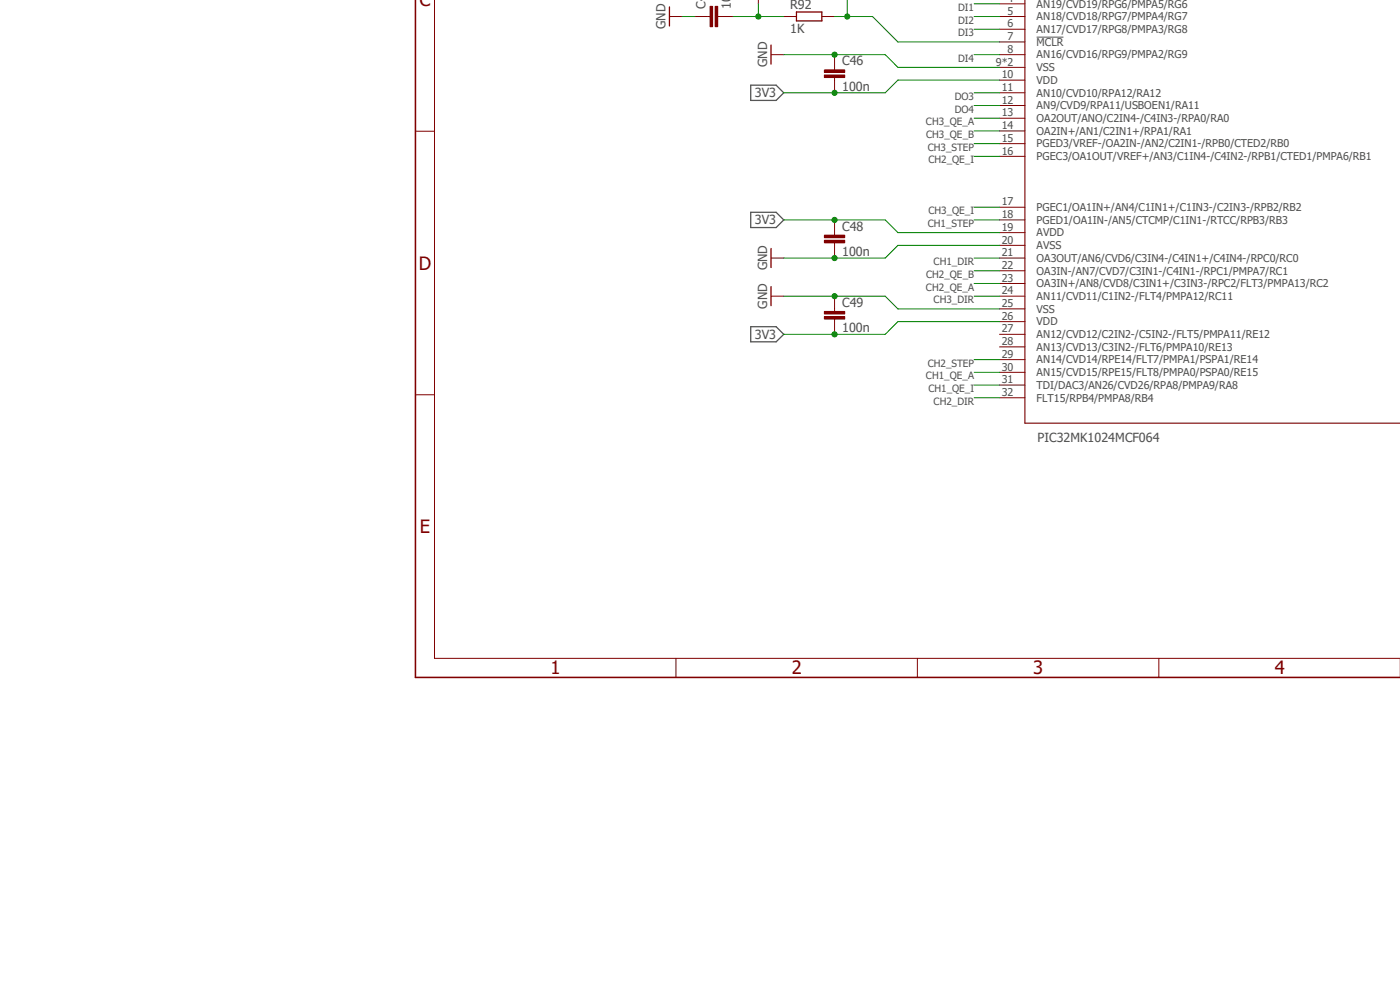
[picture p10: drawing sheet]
<svg xmlns="http://www.w3.org/2000/svg" width="420mm" height="297mm" viewBox="0 0 420 297" stroke-linecap="round" stroke-linejoin="round" font-family="sans-serif">
<path d="M419.9 -.1l.1 .1M420 -.1l-296.1 203.9" fill="none" stroke="#fff" stroke-width=".3"/>
<path d="M311 11.1h8" fill="none" stroke="#505050" stroke-width=".3"/>
<path d="M225.2 25.5h7.6l2.3 2.3-2.3 2.3h-7.6zM225.2 63.6h7.6l2.3 2.3-2.3 2.3h-7.6zM225.2 97.9h7.6l2.3 2.3-2.3 2.2h-7.6z" fill="none" stroke="#505050" stroke-width=".38"/>
<path d="M307.5 -.1v126.9h112.5" fill="none" stroke="#800000" stroke-width=".34"/>
<g fill="none" stroke="#800000" stroke-width=".3">
<path d="M235.1 5h3.8M246.5 5h3.9M299.8 1.1h7.7M299.8 5h7.7M299.8 8.8h7.7M299.8 12.6h7.7M299.8 16.4h7.7M250.4 20.2v.8M250.4 23.2v.8M299.8 20.2h7.7M299.8 24h7.7M299.8 27.8h7.7"/>
<path d="M299.8 31.6h7.7M299.8 35.4h7.7M299.8 39.2h7.7M299.8 43.1h7.7M299.8 46.9h7.7M299.8 62.1h7.7M299.8 65.9h7.7M299.8 69.7h7.7M299.8 73.5h7.7M299.8 77.3h7.7M299.8 81.2h7.7M299.8 85h7.7"/>
<path d="M299.8 88.8h7.7M299.8 92.6h7.7M299.8 96.4h7.7M299.8 100.2h7.7M299.8 104h7.7M299.8 107.8h7.7M299.8 111.6h7.7M299.8 115.4h7.7M299.8 119.2h7.7"/>
</g>
<path d="M238.9 3.6h7.6v2.7h-7.6z" fill="none" stroke="#800000" stroke-width=".38"/>
<path d="M247.3 22.5h6.1v.7h-6.1z" fill-rule="evenodd" fill="#800000"/>
<path d="M247.3 22.5h6.1v.7h-6.1z" fill="none" stroke="#800000" stroke-width=".3"/>
<path d="M247.3 21h6.1v.7h-6.1z" fill-rule="evenodd" fill="#800000"/>
<path d="M250.4 16.4v3.8M247.3 21h6.1v.7h-6.1zM250.4 24v3.8M250.4 92.6v.7M250.4 95.6v.8" fill="none" stroke="#800000" stroke-width=".3"/>
<path d="M247.3 94.9h6.1v.7h-6.1z" fill-rule="evenodd" fill="#800000"/>
<path d="M247.3 94.9h6.1v.7h-6.1z" fill="none" stroke="#800000" stroke-width=".3"/>
<path d="M247.3 93.3h6.1v.8h-6.1z" fill-rule="evenodd" fill="#800000"/>
<path d="M250.4 69.7v.8M250.4 72.8v.7M247.3 93.3h6.1v.8h-6.1zM250.4 88.8v3.8M250.4 96.4v3.8" fill="none" stroke="#800000" stroke-width=".3"/>
<path d="M247.3 72h6.1v.8h-6.1z" fill-rule="evenodd" fill="#800000"/>
<path d="M247.3 72h6.1v.8h-6.1z" fill="none" stroke="#800000" stroke-width=".3"/>
<path d="M247.3 70.5h6.1v.7h-6.1z" fill-rule="evenodd" fill="#800000"/>
<path d="M227.5 -.1v1.2M212.3 5h.7M215.3 5h.8M247.3 70.5h6.1v.7h-6.1zM250.4 65.9v3.8M250.4 73.5v3.8" fill="none" stroke="#800000" stroke-width=".3"/>
<path d="M214.5 1.9h.8v6.1h-.8z" fill-rule="evenodd" fill="#800000"/>
<path d="M214.5 1.9h.8v6.1h-.8z" fill="none" stroke="#800000" stroke-width=".3"/>
<path d="M213 1.9h.8v6.1h-.8z" fill-rule="evenodd" fill="#800000"/>
<g fill="none" stroke="#800000" stroke-width=".3">
<path d="M130.3 -.1v197.4h289.7M200.8 5h3.8M208.4 5h3.9M213 1.9h.8v6.1h-.8zM216.1 5h3.8M231.3 16.4h3.8M124.6 39.3h5.7M231.3 77.3h3.8M231.3 88.8h3.8M124.6 118.3h5.7M202.8 197.3v5.7M275.2 197.3v5.7"/>
<path d="M347.6 197.3v5.7"/>
</g>
<path d="M200.8 2.1v5.7M231.3 13.5v5.7M231.3 74.5v5.7M231.3 85.9v5.7" fill="none" stroke="#800000" stroke-width=".38"/>
<path d="M124.6 -.1v203.1h295.4" fill="none" stroke="#800000" stroke-width=".47"/>
<path d="M254.2 0v5M250.4 5h11.3l7.7 7.6h30.4" fill="none" stroke="#008000" stroke-width=".3"/>
<circle cx="254.2" cy="5" r=".76" fill="#008000"/>
<g fill="none" stroke="#008000" stroke-width=".3">
<path d="M219.9 5h15.2M227.5 1.1v3.9"/>
<circle cx="254.2" cy="5" r=".76"/>
</g>
<circle cx="227.5" cy="5" r=".76" fill="#008000"/>
<g fill="none" stroke="#008000" stroke-width=".3">
<path d="M299.8 24h-30.4l-3.8 3.8h-30.5"/>
<circle cx="227.5" cy="5" r=".76"/>
</g>
<circle cx="250.4" cy="27.8" r=".76" fill="#008000"/>
<g fill="none" stroke="#008000" stroke-width=".3">
<path d="M235.1 65.9h30.5l3.8 3.8h30.4"/>
<circle cx="250.4" cy="27.8" r=".76"/>
</g>
<circle cx="250.4" cy="65.9" r=".76" fill="#008000"/>
<g fill="none" stroke="#008000" stroke-width=".3">
<path d="M299.8 96.4h-30.4l-3.8 3.8h-30.5"/>
<circle cx="250.4" cy="65.9" r=".76"/>
</g>
<circle cx="250.4" cy="100.2" r=".76" fill="#008000"/>
<g fill="none" stroke="#008000" stroke-width=".3">
<path d="M204.6 5h3.8M299.8 73.5h-30.4l-3.8 3.8h-30.5"/>
<circle cx="250.4" cy="100.2" r=".76"/>
</g>
<circle cx="250.4" cy="77.3" r=".76" fill="#008000"/>
<g fill="none" stroke="#008000" stroke-width=".3">
<path d="M235.1 88.8h30.5l3.8 3.8h30.4"/>
<circle cx="250.4" cy="77.3" r=".76"/>
</g>
<circle cx="250.4" cy="88.8" r=".76" fill="#008000"/>
<g fill="none" stroke="#008000" stroke-width=".3">
<path d="M235.1 16.4h30.5l3.8 3.8h30.4"/>
<circle cx="250.4" cy="88.8" r=".76"/>
</g>
<circle cx="250.4" cy="16.4" r=".76" fill="#008000"/>
<g fill="none" stroke="#008000" stroke-width=".3">
<path d="M292.2 16.4h7.6M292.2 1.1h7.6M292.2 5h7.6M292.2 8.8h7.6M292.2 39.2h7.6M292.2 35.4h7.6M292.2 27.8h7.6M292.2 31.6h7.6M292.2 43.1h7.6M292.2 46.9h7.6M292.2 62.1h7.6M292.2 65.9h7.6"/>
<path d="M292.2 77.3h7.6M292.2 85h7.6M292.2 81.2h7.6M292.2 88.8h7.6M292.2 111.6h7.6M292.2 115.4h7.6M292.2 119.2h7.6M292.2 107.8h7.6"/>
<circle cx="250.4" cy="16.4" r=".76"/>
</g>
<g font-size="5.5" fill="#800000">
<text x="125.9" y="1.8">C</text>
<text x="125.6" y="80.8">D</text>
<text x="126" y="159.8">E</text>
<text x="165.1" y="202.1">1</text>
<text x="237.5" y="202.1">2</text>
<text x="310" y="202.1">3</text>
<text x="382.4" y="202.1">4</text>
</g>
<g font-size="3.8" fill="#505050">
<text x="211.7" y="2.7" transform="rotate(-90 211.7 2.7)">C4</text>
<text x="219.3" y="2.7" transform="rotate(-90 219.3 2.7)">10</text>
<text x="237" y="2.7">R92</text>
<text x="199.7" y="8.7" transform="rotate(-90 199.7 8.7)">GND</text>
<text x="237" y="9.9">1K</text>
<text x="230.2" y="20.1" transform="rotate(-90 230.2 20.1)">GND</text>
<text x="252.6" y="19.6">C46</text>
<text x="226.4" y="29.1">3V3</text>
<text x="252.6" y="27.2">100n</text>
<text x="226.4" y="67.2">3V3</text>
<text x="252.6" y="69.1">C48</text>
<text x="252.6" y="76.7">100n</text>
<text x="230.2" y="81.1" transform="rotate(-90 230.2 81.1)">GND</text>
<text x="230.2" y="92.5" transform="rotate(-90 230.2 92.5)">GND</text>
<text x="252.6" y="92">C49</text>
<text x="226.4" y="101.5">3V3</text>
<text x="252.6" y="99.6">100n</text>
<text x="311.3" y="132.5">PIC32MK1024MCF064</text>
</g>
<g font-size="3.2" fill="#505050">
<text x="302.3" y=".6">4</text>
<text x="302.3" y="4.4">5</text>
<text x="311" y="2.3">AN19/CVD19/RPG6/PMPA5/RG6</text>
<text x="302.3" y="8.2">6</text>
<text x="311" y="6.1">AN18/CVD18/RPG7/PMPA4/RG7</text>
<text x="311" y="9.9">AN17/CVD17/RPG8/PMPA3/RG8</text>
<text x="302.3" y="12">7</text>
<text x="302.3" y="15.8">8</text>
<text x="311" y="13.7">MCLR</text>
<text x="311" y="17.5">AN16/CVD16/RPG9/PMPA2/RG9</text>
<text x="298.8" y="19.6">9*2</text>
<text x="300.5" y="23.5">10</text>
<text x="311" y="21.3">VSS</text>
<text x="300.5" y="27.3">11</text>
<text x="311" y="25.1">VDD</text>
<text x="311" y="29">AN10/CVD10/RPA12/RA12</text>
<text x="300.5" y="31.1">12</text>
<text x="300.5" y="34.9">13</text>
<text x="311" y="32.8">AN9/CVD9/RPA11/USBOEN1/RA11</text>
<text x="300.5" y="38.7">14</text>
<text x="311" y="36.6">OA2OUT/ANO/C2IN4-/C4IN3-/RPA0/RA0</text>
<text x="311" y="40.4">OA2IN+/AN1/C2IN1+/RPA1/RA1</text>
<text x="300.5" y="42.5">15</text>
<text x="300.5" y="46.3">16</text>
<text x="311" y="44.2">PGED3/VREF-/OA2IN-/AN2/C2IN1-/RPB0/CTED2/RB0</text>
<text x="311" y="48">PGEC3/OA1OUT/VREF+/AN3/C1IN4-/C4IN2-/RPB1/CTED1/PMPA6/RB1</text>
<text x="300.5" y="61.6">17</text>
<text x="300.5" y="65.4">18</text>
<text x="311" y="63.2">PGEC1/OA1IN+/AN4/C1IN1+/C1IN3-/C2IN3-/RPB2/RB2</text>
<text x="300.5" y="69.2">19</text>
<text x="311" y="67.1">PGED1/OA1IN-/AN5/CTCMP/C1IN1-/RTCC/RPB3/RB3</text>
<text x="311" y="70.9">AVDD</text>
<text x="300.5" y="73">20</text>
<text x="300.5" y="76.8">21</text>
<text x="311" y="74.7">AVSS</text>
<text x="300.5" y="80.6">22</text>
<text x="311" y="78.5">OA3OUT/AN6/CVD6/C3IN4-/C4IN1+/C4IN4-/RPC0/RC0</text>
<text x="311" y="82.3">OA3IN-/AN7/CVD7/C3IN1-/C4IN1-/RPC1/PMPA7/RC1</text>
<text x="300.5" y="84.4">23</text>
<text x="300.5" y="88.2">24</text>
<text x="311" y="86.1">OA3IN+/AN8/CVD8/C3IN1+/C3IN3-/RPC2/FLT3/PMPA13/RC2</text>
<text x="311" y="89.9">AN11/CVD11/C1IN2-/FLT4/PMPA12/RC11</text>
<text x="300.5" y="92">25</text>
<text x="300.5" y="95.8">26</text>
<text x="311" y="93.7">VSS</text>
<text x="300.5" y="99.7">27</text>
<text x="311" y="97.5">VDD</text>
<text x="311" y="101.3">AN12/CVD12/C2IN2-/C5IN2-/FLT5/PMPA11/RE12</text>
<text x="300.5" y="103.5">28</text>
<text x="300.5" y="107.3">29</text>
<text x="311" y="105.2">AN13/CVD13/C3IN2-/FLT6/PMPA10/RE13</text>
<text x="300.5" y="111.1">30</text>
<text x="311" y="108.9">AN14/CVD14/RPE14/FLT7/PMPA1/PSPA1/RE14</text>
<text x="311" y="112.7">AN15/CVD15/RPE15/FLT8/PMPA0/PSPA0/RE15</text>
<text x="300.5" y="114.9">31</text>
<text x="300.5" y="118.7">32</text>
<text x="311" y="116.5">TDI/DAC3/AN26/CVD26/RPA8/PMPA9/RA8</text>
<text x="311" y="120.4">FLT15/RPB4/PMPA8/RB4</text>
</g>
<g font-size="3" fill="#505050">
<text x="287.4" y="3.3">DI1</text>
<text x="287.4" y="7.1">DI2</text>
<text x="287.4" y="10.9">DI3</text>
<text x="287.4" y="18.5">DI4</text>
<text x="286.4" y="29.9">DO3</text>
<text x="286.4" y="33.7">DO4</text>
<text x="277.8" y="37.6">CH3_QE_A</text>
<text x="277.8" y="41.4">CH3_QE_B</text>
<text x="278.3" y="45.2">CH3_STEP</text>
<text x="278.5" y="49">CH2_QE_I</text>
<text x="278.5" y="64.2">CH3_QE_I</text>
<text x="278.3" y="68">CH1_STEP</text>
<text x="277.8" y="83.3">CH2_QE_B</text>
<text x="280.1" y="79.5">CH1_DIR</text>
<text x="277.8" y="87.1">CH2_QE_A</text>
<text x="280.1" y="90.9">CH3_DIR</text>
<text x="277.8" y="113.7">CH1_QE_A</text>
<text x="278.3" y="109.9">CH2_STEP</text>
<text x="278.5" y="117.5">CH1_QE_I</text>
<text x="280.1" y="121.3">CH2_DIR</text>
</g>
</svg>
